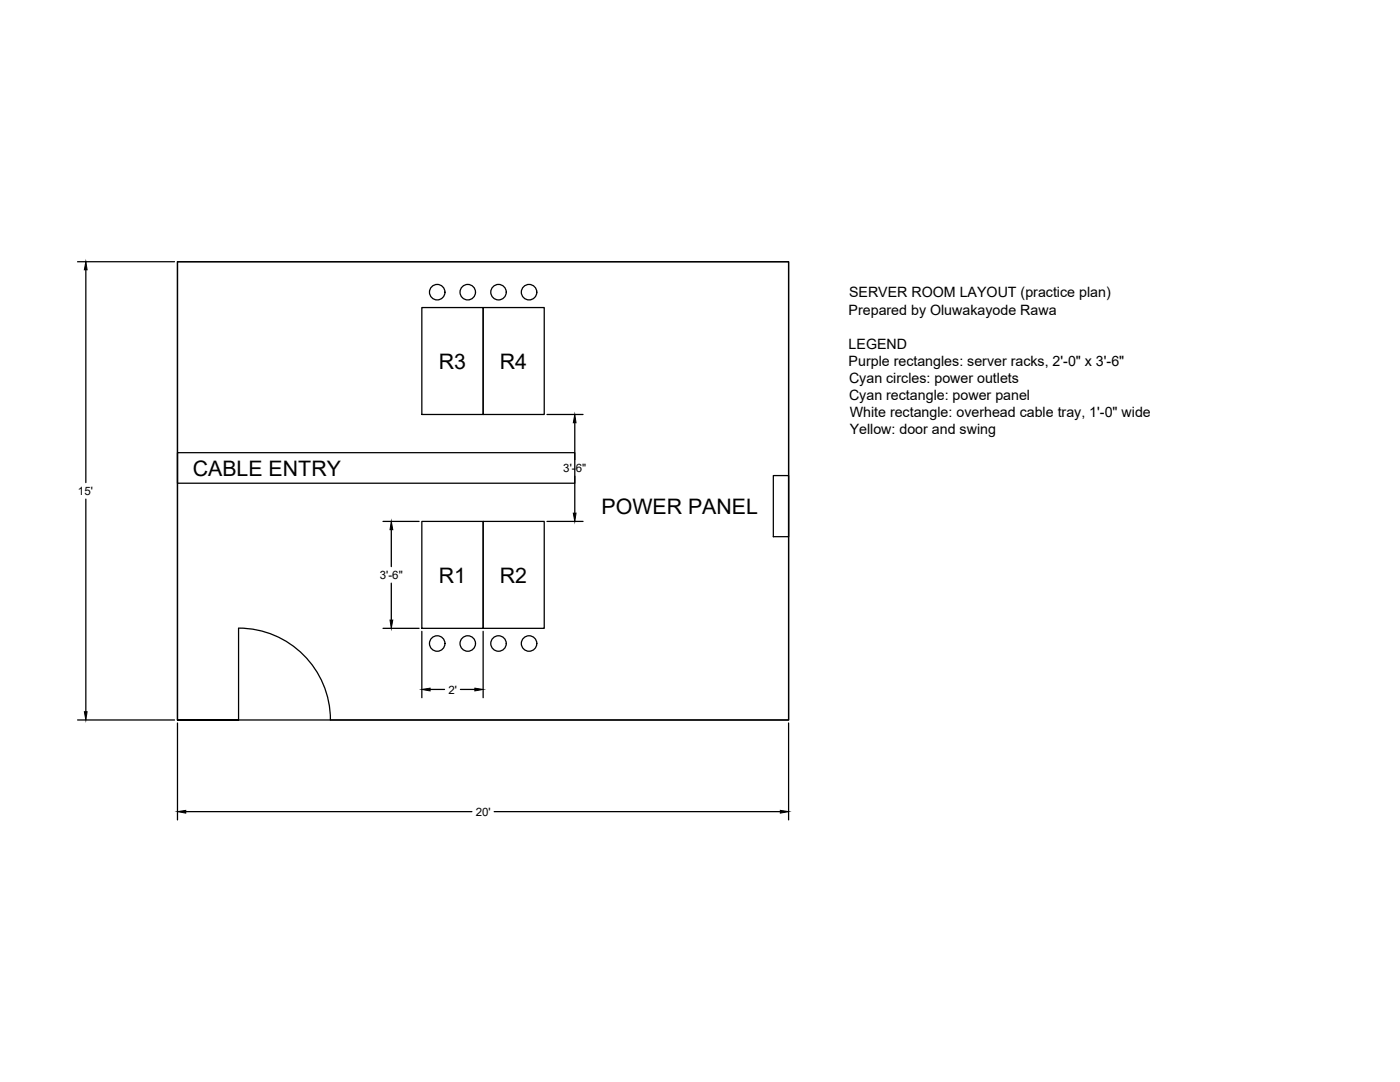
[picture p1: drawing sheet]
<svg xmlns="http://www.w3.org/2000/svg" width="279mm" height="216mm" viewBox="0 0 279 216" stroke-linecap="round" stroke-linejoin="round" font-family="sans-serif">
<!-- layer: WALLS -->
<path d="M47.6 143.7h-12.2h122v-91.5h-122v91.5v-91.5h122v91.5h-91.5" fill="none" stroke="#000" stroke-width=".25"/>
<!-- layer: DOORS -->
<path d="M47.6 125.4v18.3M47.6 125.3a18.3 18.3 0 0 1 18.3 18.3" fill="none" stroke="#000" stroke-width=".25"/>
<!-- layer: RACKS -->
<path d="M84.2 61.4h12.2v21.3h-12.2zM96.4 61.4h12.2v21.3h-12.2zM84.2 104h12.2v21.4h-12.2zM96.4 104h12.2v21.4h-12.2z" fill="none" stroke="#000" stroke-width=".25"/>
<!-- layer: CABLE-TRAY -->
<path d="M35.4 90.3h79.3v6.1h-79.3z" fill="none" stroke="#000" stroke-width=".25"/>
<!-- layer: POWER -->
<g fill="none" stroke="#000" stroke-width=".25">
<path d="M154.3 94.9h3.1v12.2h-3.1z"/>
<circle cx="87.3" cy="58.3" r="1.55"/>
<circle cx="93.4" cy="58.3" r="1.55"/>
<circle cx="99.5" cy="58.3" r="1.55"/>
<circle cx="105.6" cy="58.3" r="1.55"/>
<circle cx="87.3" cy="128.4" r="1.55"/>
<circle cx="93.4" cy="128.4" r="1.55"/>
<circle cx="99.5" cy="128.4" r="1.55"/>
<circle cx="105.6" cy="128.4" r="1.55"/>
</g>
<!-- layer: DIMENSION -->
<g fill="none" stroke="#000" stroke-width=".25">
<path d="M15.5 52.2h19.3M17.1 53.8v42.5M17.1 99.6v42.4M109.2 82.7h7.2M114.7 84.4v7.3M114.7 95v7.4M76.4 104h7.2M78.1 105.7v7.4M78.1 116.4v7.3M109.2 104h7.2M76.4 125.4h7.2M84.2 126v13.2"/>
<path d="M85.8 137.6h2.9M91.9 137.6h2.9M96.4 126v13.2M15.5 143.7h19.3M35.4 144.3v19.3M157.4 144.3v19.3M37.1 162h57.1M98.6 162h57.1"/>
</g>
<path d="M17.1 52.2l.3 1.6h-.6zM114.7 82.7l.3 1.7h-.6zM78.1 104l.3 1.7h-.6zM114.4 102.4h.6l-.3 1.6zM77.8 123.7h.6l-.3 1.7zM84.2 137.6l1.6-.3v.6zM94.8 137.3l1.6 .3-1.6 .3zM16.8 142h.6l-.3 1.7zM35.4 162l1.7-.3v.5zM155.7 161.7l1.7 .3-1.7 .2z" fill="#000" stroke="#000" stroke-width=".2"/>
<g font-size="4.3">
<text x="87.6" y="73.6">R3</text>
<text x="99.8" y="73.6">R4</text>
<text x="38.5" y="94.9">CABLE ENTRY</text>
<text x="120" y="102.5">POWER PANEL</text>
<text x="87.6" y="116.2">R1</text>
<text x="99.8" y="116.2">R2</text>
</g>
<g font-size="2.8">
<text x="169.4" y="59.3">SERVER ROOM LAYOUT (practice plan)</text>
<text x="169.4" y="62.8">Prepared by Oluwakayode Rawa</text>
<text x="169.4" y="69.6">LEGEND</text>
<text x="169.4" y="73">Purple rectangles: server racks, 2'-0&quot; x 3'-6&quot;</text>
<text x="169.4" y="76.4">Cyan circles: power outlets</text>
<text x="169.4" y="79.8">Cyan rectangle: power panel</text>
<text x="169.6" y="83.2">White rectangle: overhead cable tray, 1'-0&quot; wide</text>
<text x="169.6" y="86.6">Yellow: door and swing</text>
</g>
<g font-size="2.3">
<text x="112.4" y="94.2">3'-6&quot;</text>
<text x="15.6" y="98.7">15'</text>
<text x="75.8" y="115.5">3'-6&quot;</text>
<text x="89.5" y="138.4">2'</text>
<text x="94.9" y="162.8">20'</text>
</g>
</svg>
